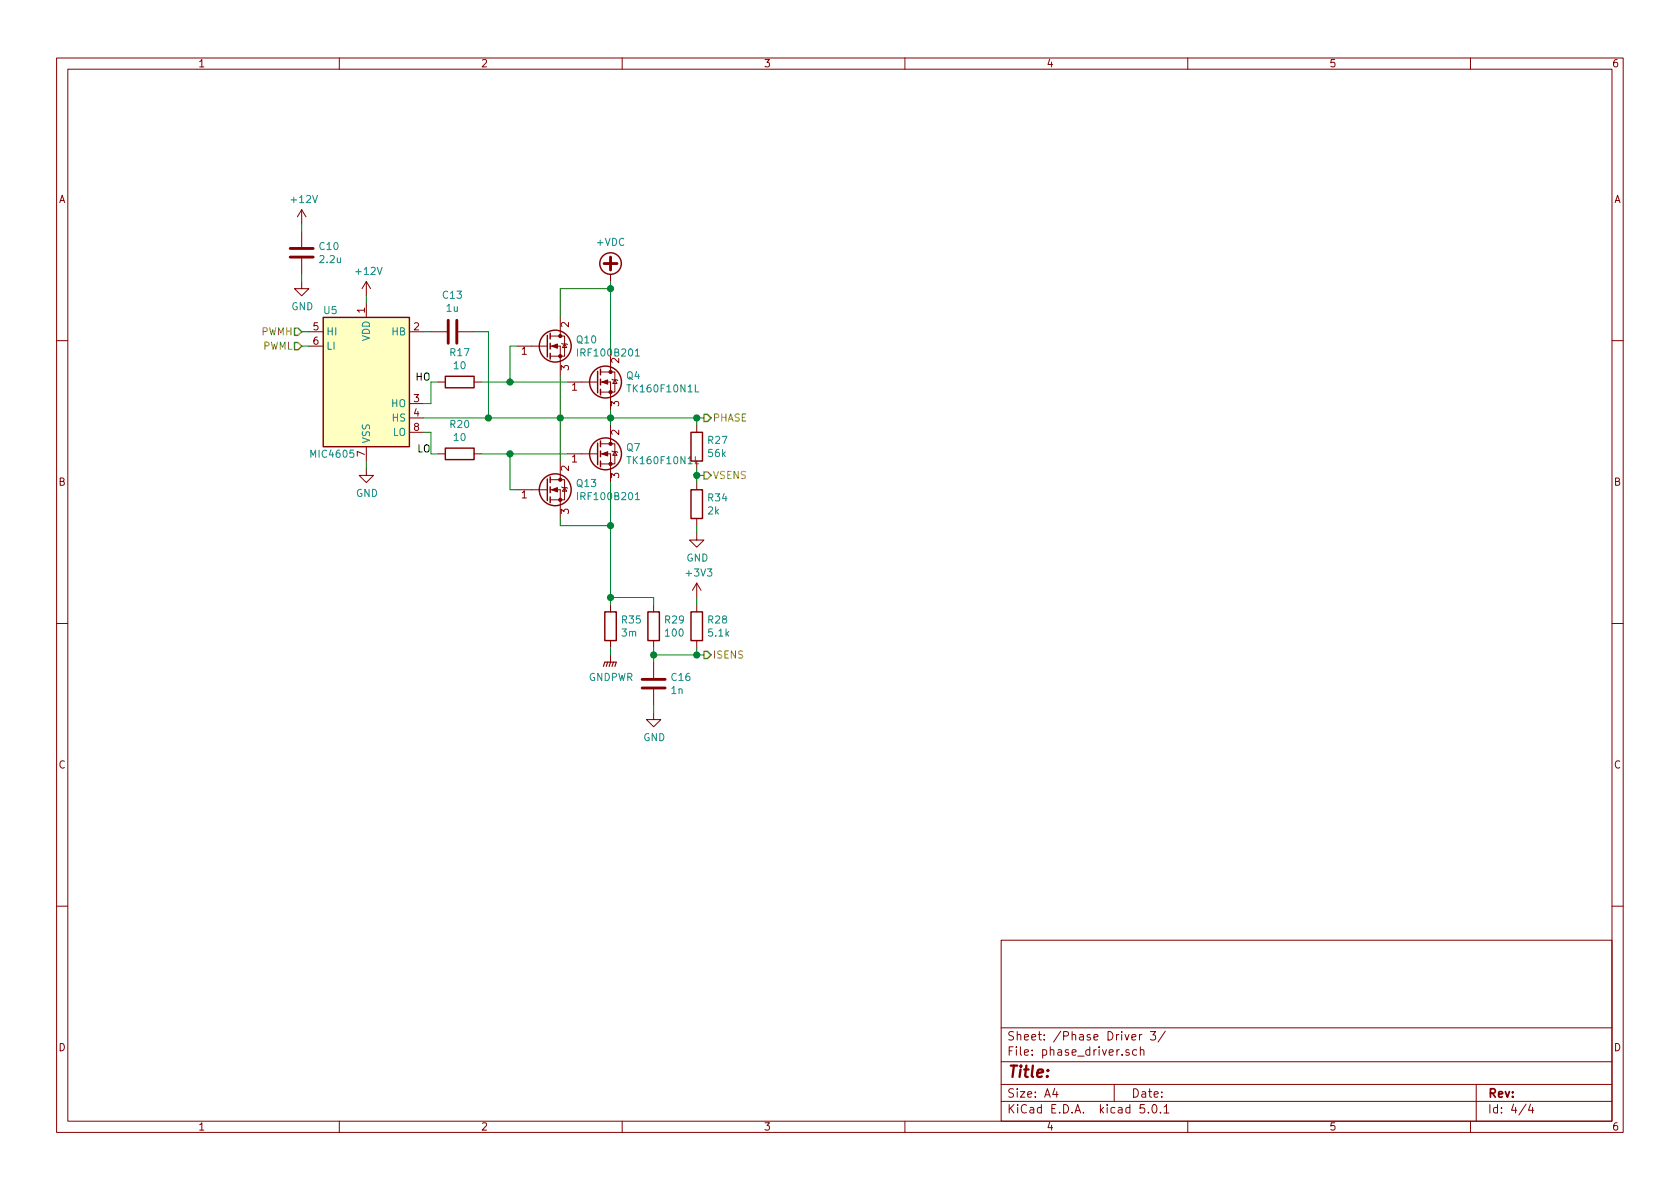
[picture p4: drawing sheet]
<svg xmlns="http://www.w3.org/2000/svg" width="297mm" height="210mm" viewBox="0 0 297 210" stroke-linecap="round" stroke-linejoin="round" font-family="sans-serif">
<g fill="none" stroke="#840000" stroke-width=".18">
<path d="M10 10.3h277v189.9h-277zM12 12.2h273v186.1h-273zM60 10.3v1.9M110 10.3v1.9M160 10.3v1.9M210 10.3v1.9M260 10.3v1.9M53.3 37.1v2.5M53.3 37.1l-.7 1.2M53.3 37.1l.8 1.2M53.3 49.8v1.2h1.3l-1.3 1.3-1.2-1.3h1.2M53.3 40.9v2.8"/>
<path d="M53.3 45.7v2.8M54.6 58.7h2.5M64.8 49.8v2.5M64.8 53.6v2.5M64.8 49.8l-.8 1.2M64.8 49.8l.7 1.2M72.4 58.7h2.5M76.2 58.7h2.8M81 58.7h2.8M97.3 59.4h1.8M99.1 59.4h.7v3.6h-2.5M99.1 56.1v3.3"/>
<path d="M107.9 48.5v1.3M10 60.2h2M54.6 61.2h2.5M64.8 79v2.5M72.4 71.4h2.5M72.4 73.9h2.5M72.4 76.4h2.5M77.5 67.6h1.2M83.8 67.6h1.3M91.4 61.2h5.4M97.3 61.2h1.8v5.1M99.3 60.7l.1 .1h.8l.1 .2"/>
<path d="M99.8 60.8l.4 .7h-.8zM100.3 67.6h5.4M106.2 67.6h1.7v5M106.2 65.8h1.7M106.2 78.5h1.7M107.9 65.8h.8v3.5h-2.5M107.9 78.5h.8v3.5h-2.5M107.9 62.5v3.3M107.9 75.2v3.3M108.2 67.1l.1 .1h.8l.1 .1M108.2 79.8l.1 .1h.8l.1 .1M108.7 67.2l.4 .6h-.8z"/>
<path d="M108.7 79.9l.4 .6h-.8zM123.2 75.2v1.2M285 60.2h2M64.8 82.8v1.3h1.2l-1.2 1.2-1.3-1.2h1.3M77.5 80.3h1.2M83.8 80.3h1.3M91.4 86.6h5.4M97.3 86.6h1.8v5.1M97.3 84.8h1.8M99.1 84.8h.7v3.6h-2.5M99.1 81.5v3.3M99.3 86.1l.1 .1h.8l.1 .2"/>
<path d="M99.8 86.2l.4 .7h-.8zM100.3 80.3h5.4M106.2 80.3h1.7v5M123.2 94.2v1.3h1.3l-1.3 1.3-1.3-1.3h1.3M123.2 81.5v1.3M123.2 85.3v1.3M123.2 91.7v1.3M10 110.3h2M107.9 106.9v1.3M107.9 113.3v1.2M107.9 115.8v1.3M115.6 106.9v1.3"/>
<path d="M115.6 113.3v1.2M115.6 117.1v2.8M123.2 103.1v2.6M123.2 106.9v1.3M123.2 113.3v1.2M123.2 103.1l-.8 1.3M123.2 103.1l.8 1.3M285 110.3h2M115.6 126v1.2h1.2l-1.2 1.3-1.3-1.3h1.3M115.6 121.9v2.8M10 160.2h2M177 166.3h108v32h-108z"/>
<path d="M285 160.2h2M60 198.3v1.9M110 198.3v1.9M160 198.3v1.9M177 194.8h108M177 191.8h108M177 187.8h108M177 181.8h108M186.5 192.5l-.4 1h1M186.8 193v1M197 191.8v3M199.6 185.7l-.3-.1-.2 .2v.2l.5 .2v.3h-.5"/>
<path d="M200.1 183.4l.7-.1v-.3l-.5-.1-.2 .2 .1 .7h.6M201 185.7l-.4-.1-.3 .3v.6l.3 .1 .4-.1M201.5 182.9v1M201.6 185.7l.2-.1 .4 .1 .1 .9M201.6 185.1v1.5M201.9 182.9l-.4 .3M202.3 195.3h-.7l-.1 .7 .3-.1 .5 .1 .1 .2-.1 .5-.2 .1-.6-.1M203 196.7v.1M203.4 182.4h.9l-.5 .6 .5 .1v.7l-.3 .1-.6-.1M203.8 195.5l.2-.2a.8 .8 0 0 1 .6 .8 .8 .8 0 0 1-.6 .7l-.2-.1-.1-.4zM205.2 196.7v.1M205.8 195.8l.4-.5v1.5"/>
<path d="M205.8 196.8h.9M206 182.3l-1.3 2M210 198.3v1.9M260 198.3v1.9M261 191.8v6.5M269.8 195.2l-1.2 2M270.6 195.2l-.3 1.1h.9M271 195.8v1"/>
</g>
<path d="M57.1 56.1h15.3v22.9h-15.3z" fill="#ffffc2" stroke="#ffffc2" stroke-width=".18"/>
<g fill="none" stroke="#840000" stroke-width=".25">
<path d="M57.1 56.1h15.3v22.9h-15.3zM96.8 59.3v3.8M97.3 58.9v1M78.7 66.5h5.1v2.1h-5.1zM78.7 79.2h5.1v2.1h-5.1zM97.3 60.7v1M97.3 62.5v1M105.7 65.7v3.8M105.7 78.4v3.8M106.2 65.3v1M106.2 67.1v1M106.2 68.8v1"/>
<path d="M106.2 78v1M106.2 79.8v1M122.2 76.4h2v5.1h-2zM96.8 84.7v3.8M97.3 84.3v1M97.3 86.1v1M97.3 87.9v1M106.2 81.5v1M122.2 86.6h2v5.1h-2zM106.9 108.2h2.1v5.1h-2.1zM114.6 108.2h2v5.1h-2zM122.2 108.2h2v5.1h-2z"/>
<circle cx="107.9" cy="46.6" r="1.9"/>
<circle cx="98.2" cy="61.2" r="2.82"/>
<circle cx="107.1" cy="67.6" r="2.82"/>
<circle cx="98.2" cy="86.6" r="2.82"/>
<circle cx="107.1" cy="80.3" r="2.82"/>
</g>
<path d="M51.3 45.5h4.1M51.3 43.9h4.1M79.2 56.6v4.1M80.8 56.6v4.1M106.8 46.6h2.3M107.9 45.5v2.2M113.5 121.7h4.1M113.5 120.1h4.1" fill="none" stroke="#840000" stroke-width=".51"/>
<g fill="#840000" stroke="#840000" stroke-width=".18">
<path d="M106.4 67.6l1-.4v.7z"/>
<path d="M106.4 80.3l1-.4v.7z"/>
<path d="M97.5 61.2l1.1-.4v.8z"/>
<path d="M97.5 86.6l1.1-.4v.8z"/>
<circle cx="107.9" cy="69.3" r=".28"/>
<circle cx="107.9" cy="65.8" r=".28"/>
<circle cx="107.9" cy="82" r=".28"/>
<circle cx="107.9" cy="78.5" r=".28"/>
<circle cx="99.1" cy="63" r=".28"/>
<circle cx="99.1" cy="59.4" r=".28"/>
<circle cx="99.1" cy="88.4" r=".28"/>
<circle cx="99.1" cy="84.8" r=".28"/>
</g>
<path d="M112.3 63h.8M122.9 68v1.3h.6M112.3 88.4h.8M122.9 80.7v1.3h.6" fill="none" stroke="#008484" stroke-width=".18"/>
<path d="M106.7 117.9l.2-.8h2.1l-.3 .8M107.4 117.1l-.2 .8M107.9 117.1l-.2 .8M108.5 117.1l-.3 .8" fill="none" stroke="#840000" stroke-width=".2"/>
<path d="M52.1 58h.6l.6 .7-.6 .6h-.6zM52.1 60.6h.6l.6 .6-.6 .6h-.6zM124.5 73.3h.6l.6 .6-.6 .6h-.6zM124.5 83.4h.6l.6 .7-.6 .6h-.6zM124.5 115.2h.6l.6 .6-.6 .7h-.6z" fill="none" stroke="#848400" stroke-width=".25"/>
<g fill="none" stroke="#008400" stroke-width=".18">
<path d="M53.3 39.6v1.3M53.3 48.5v1.3M53.3 58.7h1.3M64.8 52.3v1.3M74.9 58.7h1.3M83.8 58.7h2.6v15.2M107.9 49.8v12.7M107.9 51h-8.8v5.1M53.3 61.2h1.3M74.9 73.9h49.6M74.9 76.4h1.3v3.9h1.3M77.5 67.6h-1.3v3.8h-1.3"/>
<path d="M85.1 67.6h15.2M91.4 61.2h-1.2v6.4M99.1 66.3v15.2M107.9 72.6v2.6M123.2 73.9v1.3M64.8 81.5v1.3M85.1 80.3h15.2M90.2 80.3v6.3h1.2M99.1 91.7v1.3h8.8M107.9 85.3v21.6M123.2 82.8v2.5M123.2 93v1.2"/>
<path d="M123.2 84.1h1.3M107.9 114.5v1.3M107.9 105.7h7.7v1.2M115.6 114.5v2.6M115.6 115.8h8.9M123.2 105.7v1.2M123.2 114.5v1.3M115.6 124.7v1.3"/>
</g>
<g fill="#008400" stroke="#008400" stroke-width=".25">
<circle cx="108" cy="73.9" r=".51"/>
<circle cx="86.4" cy="73.9" r=".51"/>
<circle cx="123.2" cy="73.9" r=".51"/>
<circle cx="123.2" cy="84.1" r=".51"/>
<circle cx="108" cy="105.7" r=".51"/>
<circle cx="115.6" cy="115.8" r=".51"/>
<circle cx="123.2" cy="115.8" r=".51"/>
<circle cx="99.1" cy="73.9" r=".51"/>
<circle cx="90.2" cy="80.3" r=".51"/>
<circle cx="108" cy="93" r=".51"/>
<circle cx="90.2" cy="67.6" r=".51"/>
<circle cx="108" cy="51" r=".51"/>
</g>
<text font-size="2.8" fill="#840000" x="178" y="190.5">Title:</text>
<g font-size="2.1" fill="#840000">
<text x="178" y="184">Sheet: /Phase Driver 3/</text>
<text x="178" y="186.7">File: phase_driver.sch</text>
<text x="178" y="196.9">KiCad E.D.A. kicad 5.0.1</text>
<text x="178" y="194.1">Size: A4</text>
<text x="200" y="194.1">Date:</text>
<text x="263" y="194.1">Rev:</text>
<text x="263" y="196.9">Id: 4/4</text>
</g>
<g font-size="1.8" fill="#840000">
<text x="35" y="11.9">1</text>
<text x="85" y="11.9">2</text>
<text x="135" y="11.9">3</text>
<text x="185" y="11.9">4</text>
<text x="235" y="11.9">5</text>
<text x="285" y="11.9">6</text>
<text x="10.4" y="35.9">A</text>
<text x="285.4" y="35.9">A</text>
<text x="55.4" y="58.4">5</text>
<text x="64.5" y="55.3" transform="rotate(-90 64.5 55.3)">1</text>
<text x="73.2" y="58.4">2</text>
<text x="100.6" y="57.9" transform="rotate(-90 100.6 57.9)">2</text>
<text x="55.4" y="61">6</text>
<text x="92.2" y="62.7">1</text>
<text x="100.6" y="65.5" transform="rotate(-90 100.6 65.5)">3</text>
<text x="109.5" y="64.2" transform="rotate(-90 109.5 64.2)">2</text>
<text x="73.2" y="71.1">3</text>
<text x="101.1" y="69.1">1</text>
<text x="109.5" y="71.9" transform="rotate(-90 109.5 71.9)">3</text>
<text x="73.2" y="73.7">4</text>
<text x="73.2" y="76.2">8</text>
<text x="109.5" y="76.9" transform="rotate(-90 109.5 76.9)">2</text>
<text x="64.5" y="80.7" transform="rotate(-90 64.5 80.7)">7</text>
<text x="100.6" y="83.3" transform="rotate(-90 100.6 83.3)">2</text>
<text x="101.1" y="81.8">1</text>
<text x="10.4" y="85.9">B</text>
<text x="92.2" y="88.1">1</text>
<text x="109.5" y="84.6" transform="rotate(-90 109.5 84.6)">3</text>
<text x="285.4" y="85.9">B</text>
<text x="100.6" y="90.9" transform="rotate(-90 100.6 90.9)">3</text>
<text x="10.4" y="135.9">C</text>
<text x="285.4" y="135.9">C</text>
<text x="10.4" y="185.9">D</text>
<text x="285.4" y="185.9">D</text>
<text x="35" y="199.9">1</text>
<text x="85" y="199.9">2</text>
<text x="135" y="199.9">3</text>
<text x="185" y="199.9">4</text>
<text x="235" y="199.9">5</text>
<text x="285" y="199.9">6</text>
</g>
<g font-size="1.8" fill="#008484">
<text x="51.6" y="35.9">+12V</text>
<text x="56.5" y="44.2">C10</text>
<text x="56.7" y="46.5">2.2u</text>
<text x="105.6" y="43.5">+VDC</text>
<text x="63.1" y="48.6">+12V</text>
<text x="78.4" y="52.8">C13</text>
<text x="51.5" y="54.9">GND</text>
<text x="57.3" y="55.5">U5</text>
<text x="57.7" y="59.3">HI</text>
<text x="69.3" y="59.3">HB</text>
<text x="79" y="55.1">1u</text>
<text x="57.7" y="61.8">LI</text>
<text x="65.4" y="60.4" transform="rotate(-90 65.4 60.4)">VDD</text>
<text x="79.7" y="63">R17</text>
<text x="80.3" y="65.3">10</text>
<text x="102" y="60.7">Q10</text>
<text x="102.6" y="63">IRF100B201</text>
<text x="110.8" y="67.1">Q4</text>
<text x="111.4" y="69.4">TK160F10N1L</text>
<text x="69.2" y="72">HO</text>
<text x="69.4" y="74.5">HS</text>
<text x="69.4" y="77.1">LO</text>
<text x="79.7" y="75.7">R20</text>
<text x="80.3" y="78">10</text>
<text x="55.2" y="80.9">MIC4605</text>
<text x="65.4" y="78.5" transform="rotate(-90 65.4 78.5)">VSS</text>
<text x="110.8" y="79.8">Q7</text>
<text x="111.4" y="82.1">TK160F10N1L</text>
<text x="125.2" y="78.5">R27</text>
<text x="125.3" y="80.8">56k</text>
<text x="62.9" y="87.9">GND</text>
<text x="102" y="86.1">Q13</text>
<text x="102.6" y="88.4">IRF100B201</text>
<text x="125.2" y="88.7">R34</text>
<text x="125.2" y="91">2k</text>
<text x="121.4" y="99.3">GND</text>
<text x="121.5" y="101.9">+3V3</text>
<text x="110" y="112.6">3m</text>
<text x="110" y="110.3">R35</text>
<text x="117.6" y="110.3">R29</text>
<text x="117.8" y="112.6">100</text>
<text x="125.2" y="110.3">R28</text>
<text x="125.3" y="112.6">5.1k</text>
<text x="104" y="120.4">GNDPWR</text>
<text x="118.7" y="122.7">1n</text>
<text x="118.8" y="120.4">C16</text>
<text x="113.7" y="131.1">GND</text>
</g>
<g font-size="1.8" fill="#848400">
<text x="46.2" y="59.3">PWMH</text>
<text x="46.4" y="61.8">PWML</text>
<text x="126" y="74.5">PHASE</text>
<text x="126" y="84.7">VSENS</text>
<text x="126" y="116.5">ISENS</text>
</g>
<g font-size="1.8">
<text x="73.6" y="67.3">HO</text>
<text x="73.7" y="80">LO</text>
</g>
</svg>
